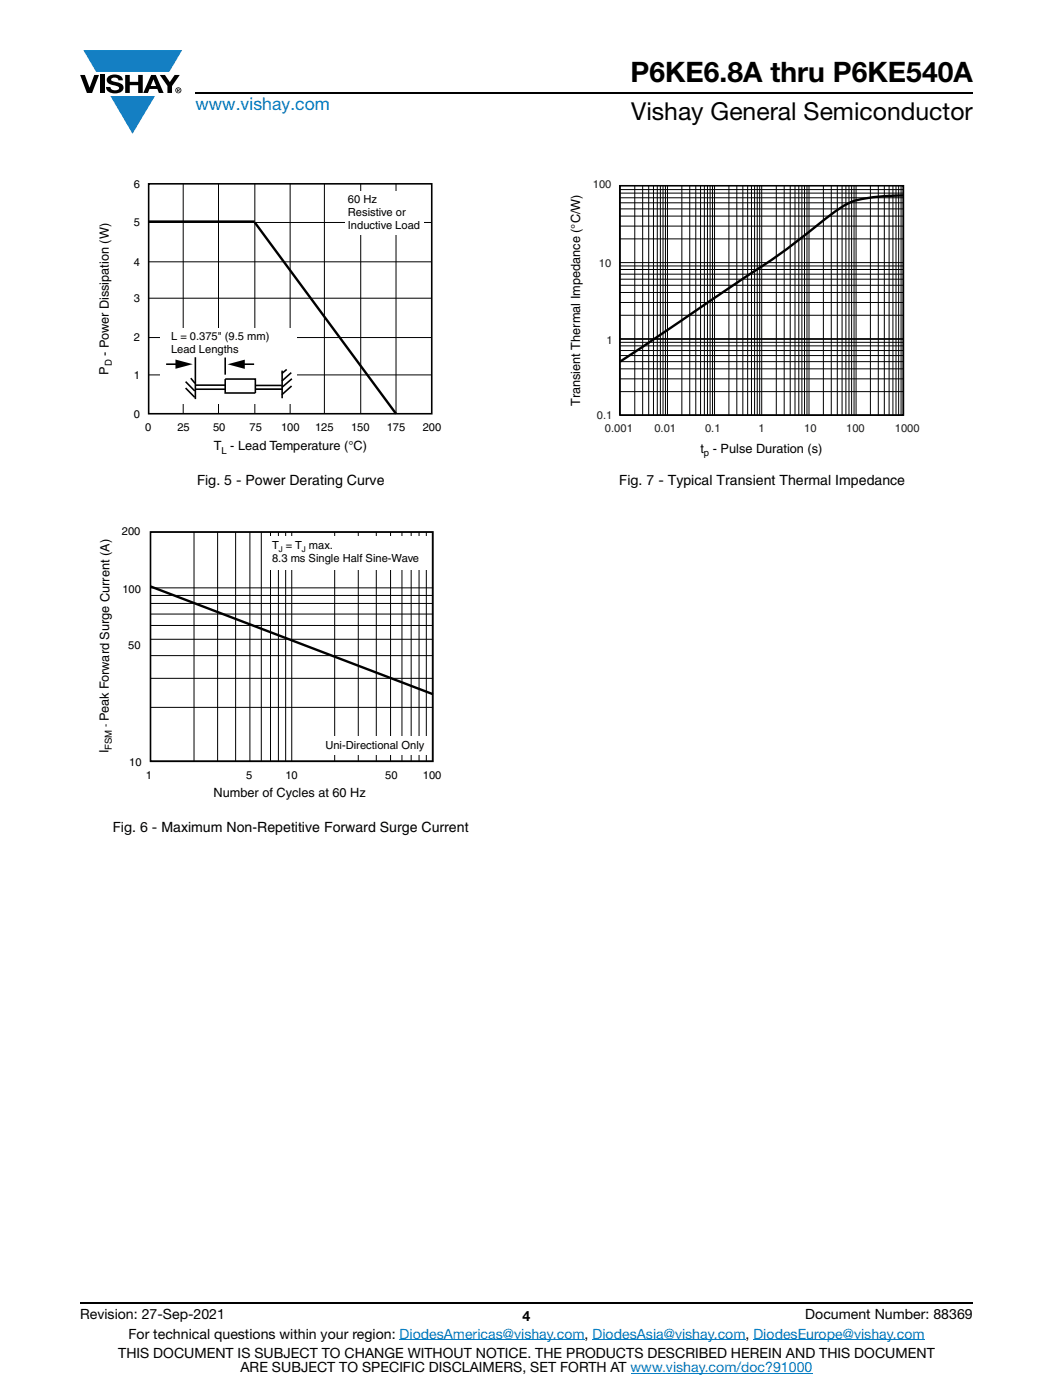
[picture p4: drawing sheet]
<svg xmlns="http://www.w3.org/2000/svg" width="210mm" height="279mm" viewBox="0 0 210 279" stroke-linecap="round" stroke-linejoin="round" font-family="sans-serif">
<g fill="#147fc3">
<path d="M16.6 10h19.7l-2.5 4.3h-1.2h-13.4z"/>
<path d="M22 19.2h8.9l-4.5 7.5z"/>
</g>
<g fill="#000">
<path d="M16 15h.9l1 2.5 .9-2.5h.9l-1.3 3.6h-1.1zM19.9 15h.9v3.6h-.9zM21.6 15.3a2.1 2.1 0 0 1 2.8 .3l.1 .4h-.9a.79 .79 0 0 0-.7-.5 .79 .79 0 0 0-.7 .4l.2 .3 1 .2a1.08 1.08 0 0 1 1.2 1 1.08 1.08 0 0 1-1.1 1.2 1.73 1.73 0 0 1-2.4-1.2h.9a.96 .96 0 0 0 .8 .6 .96 .96 0 0 0 1-.4 1.31 1.31 0 0 0-1.3-.6 1.03 1.03 0 0 1-1-.6 1.03 1.03 0 0 1 .1-1.1zM25 15h.9v1.3h1.7v-1.3h.9v3.6h-.9v-1.6h-1.7v1.6h-.9zM31.9 15h1l1 1.4 .9-1.4h1l-1.5 2.2v1.4h-.9v-1.4z"/>
<path d="M30.6 15.8l.5 1.4h-1zM30.1 15l-1.5 3.6h.9l.3-.8h1.6l.3 .8h.9l-1.5-3.6z"/>
<path d="M35.5 17.8h.2v.2h-.2zM35.3 17.7v.7h.2v-.3l.3 .3-.1-.3 .1-.2v-.2z"/>
<path d="M35.1 18a.46 .46 0 0 1 .9 0 .46 .46 0 0 1-.9 0zM35 18a.6 .6 0 0 0 1.2 0 .6 .6 0 0 0-1.2 0z"/>
</g>
<path d="M39 18.6h155M16 260h178" fill="none" stroke="#000" stroke-width=".36"/>
<path d="M79.7 267.4h36.9M118.2 267.4h30.5M125.8 274h36.2M150.2 267.4h34.2" fill="none" stroke="#067ec4" stroke-width=".2"/>
<path d="M29.6 36.7h56.5v45.9h-56.5z" fill="none" stroke="#000" stroke-width=".32"/>
<path d="M36.5 36.7v45.9M43.6 36.7v45.9M50.8 36.7v45.9M57.9 36.7v45.9M64.7 36.7v45.9M71.9 36.7v45.9M79 36.7v45.9M29.6 44.4h56.5M29.6 52.3h56.5M29.6 59.5h56.5M29.6 67.4h56.5M29.6 74.8h56.5" fill="none" stroke="#000" stroke-width=".2"/>
<path d="M29.6 44.2h21.2M50.8 44.4l28.2 38.2" fill="none" stroke="#000" stroke-width=".48"/>
<path d="M31.9 65.5h27.2v15h-27.2z" fill="#fff"/>
<g fill="none" stroke="#000" stroke-width=".32">
<path d="M33.1 72.7h2.5M37 76.2l1.8 1.8M37 77.4l1.8 1.9M38 75.5l.9 1M38.9 76.9h6M38.9 77.7h6M39 71.3v8.3M44.9 75.6h6v2.8h-6zM44.9 71.4v3.4M48.2 72.7h2.5M50.9 77.7h5.4M50.9 76.9h5.3"/>
<path d="M56.3 74v5.5M57.2 73.7l-1 .8M58.1 74.4l-1.9 1.7M58.1 77l-1.9 1.8M58.2 75.6l-2 1.7"/>
</g>
<path d="M50.9 77.7h5.4" fill="none" stroke="#000" stroke-width=".2"/>
<path d="M35 71.8l3.4 .9-3.4 .9zM45.4 72.7l3.4-.9v1.8z" fill="#000"/>
<path d="M68.9 38.2h15.7v8.7h-15.7z" fill="#fff"/>
<g fill="none" stroke="#000" stroke-width=".2">
<path d="M30 106.2v45.7M30.1 118.8h56.3M30.1 106.2h56.3M30.1 117.3h56.3M38.7 106.2v45.7M43.4 106.2v45.7M47 106.2v45.7M49.8 106.2v45.7M52.1 106.2v45.7M53.9 106.2v45.7M55.5 106.2v45.7M57 106.2v45.7"/>
<path d="M58.2 106.2v45.7M66.7 106.2v45.7M71.4 106.2v45.7M75 106.2v45.7M77.9 106.2v45.7M80.2 106.2v45.7M82 106.2v45.7M83.6 106.2v45.7M85 106.2v45.7M86.2 106.2v45.7M30.1 120.4h56.3M30.1 122.5h56.3"/>
<path d="M30.1 124.8h56.3M30.1 127.6h56.3M30.1 135.4h56.3M30.1 130.8h56.3M30.1 151.9h56.3M30.1 141.2h56.3"/>
</g>
<path d="M30 106.2h56.3v45.7h-56.3z" fill="none" stroke="#000" stroke-width=".32"/>
<path d="M64.1 146.9h21.3v3.7h-21.3z" fill="#fff"/>
<path d="M30 117l56.3 21.5" fill="none" stroke="#000" stroke-width=".48"/>
<path d="M52.5 107h33v6.7h-33z" fill="#fff"/>
<g fill="none" stroke="#000" stroke-width=".2">
<path d="M123.6 37.8h56.6M123.6 38.5h56.6M123.6 39.5h56.6M123.7 37v45.8M126.6 37v45.8M128.2 37v45.8M129.4 37v45.8M130.3 37v45.8M131.1 37v45.8M131.7 37v45.8M132.2 37v45.8M132.7 37v45.8"/>
<path d="M133.1 37v45.8M136 37v45.8M137.5 37v45.8M138.7 37v45.8M139.7 37v45.8M140.5 37v45.8M141.1 37v45.8M141.6 37v45.8M142.1 37v45.8M142.5 37v45.8M145.4 37v45.8M146.9 37v45.8"/>
<path d="M148.1 37v45.8M149.1 37v45.8M149.9 37v45.8M150.5 37v45.8M151 37v45.8M151.5 37v45.8M151.9 37v45.8M154.8 37v45.8M156.4 37v45.8M157.6 37v45.8M158.5 37v45.8M159.3 37v45.8"/>
<path d="M159.9 37v45.8M160.4 37v45.8M160.9 37v45.8M161.3 37v45.8M164.2 37v45.8M165.8 37v45.8M167 37v45.8M167.9 37v45.8M168.7 37v45.8M169.3 37v45.8M169.8 37v45.8M170.3 37v45.8"/>
<path d="M170.7 37v45.8M173.6 37v45.8M175.1 37v45.8M176.3 37v45.8M177.3 37v45.8M178.1 37v45.8M178.7 37v45.8M179.2 37v45.8M179.7 37v45.8M180.1 37v45.8M123.6 53.1h56.6M123.6 53.8h56.6"/>
<path d="M123.6 54.7h56.6M123.6 55.7h56.6M123.6 56.9h56.6M123.6 58.4h56.6M123.6 40.5h56.6M123.6 41.7h56.6M123.6 45.1h56.6M123.6 47.7h56.6M123.6 52.4h56.6M123.6 43.1h56.6M123.6 68.3h56.6M123.6 69h56.6"/>
<path d="M123.6 70h56.6M123.6 71h56.6M123.6 72.2h56.6M123.6 75.6h56.6M123.6 78.2h56.6M123.6 73.6h56.6M123.6 67.7h56.6M123.6 60.4h56.6M123.6 62.9h56.6M123.6 82.9h56.6"/>
</g>
<path d="M123.6 37.1h56.6v45.7h-56.6z" fill="none" stroke="#000" stroke-width=".32"/>
<path d="M180.1 39h-1.1a33.8 33.8 0 0 0-9 1.2 40.1 40.1 0 0 0-8.5 6 244.9 244.9 0 0 1-18.3 12.8l-19.6 13.2" fill="none" stroke="#000" stroke-width=".48"/>
<text font-size="5.6" x="125.8" y="16.4">P6KE6.8A thru P6KE540A</text>
<text font-size="4.9" x="125.9" y="23.9">Vishay General Semiconductor</text>
<text font-size="3.5" fill="#067ec4" x="39" y="22">www.vishay.com</text>
<g font-size="2.8">
<text x="39.3" y="96.8">Fig. 5 - Power Derating Curve</text>
<text x="123.5" y="96.8">Fig. 7 - Typical Transient Thermal Impedance</text>
<text x="22.5" y="166">Fig. 6 - Maximum Non-Repetitive Forward Surge Current</text>
<text x="16" y="263.3">Revision: 27-Sep-2021</text>
<text x="104.2" y="263.6">4</text>
<text x="160.6" y="263.3">Document Number: 88369</text>
<text x="25.6" y="267.1">For technical questions within your region: DiodesAmericas@vishay.com, DiodesAsia@vishay.com, DiodesEurope@vishay.com</text>
<text x="23.6" y="271">THIS DOCUMENT IS SUBJECT TO CHANGE WITHOUT NOTICE. THE PRODUCTS DESCRIBED HEREIN AND THIS DOCUMENT</text>
<text x="48" y="273.8">ARE SUBJECT TO SPECIFIC DISCLAIMERS, SET FORTH AT www.vishay.com/doc?91000</text>
</g>
<g font-size="2.5">
<text x="21.7" y="71" transform="rotate(-90 21.7 71)">- Power Dissipation (W)</text>
<text x="21.7" y="74.8" transform="rotate(-90 21.7 74.8)">P</text>
<text x="115.7" y="81.1" transform="rotate(-90 115.7 81.1)">Transient Thermal Impedance (°C/W)</text>
<text x="42.6" y="89.9">T - Lead Temperature (°C)</text>
<text x="139.7" y="90.3">t - Pulse Duration (s)</text>
<text x="21.7" y="143.9" transform="rotate(-90 21.7 143.9)">Peak Forward Surge Current (A)</text>
<text x="21.7" y="150.4" transform="rotate(-90 21.7 150.4)">I</text>
<text x="42.6" y="159.1">Number of Cycles at 60 Hz</text>
</g>
<g font-size="2.2">
<text x="26.7" y="37.6">6</text>
<text x="69.4" y="40.4">60 Hz</text>
<text x="26.7" y="45.1">5</text>
<text x="69.4" y="43.1">Resistive or</text>
<text x="69.4" y="45.8">Inductive Load</text>
<text x="26.7" y="53.1">4</text>
<text x="26.7" y="60.4">3</text>
<text x="26.7" y="68.1">2</text>
<text x="34.1" y="67.9">L = 0.375&quot; (9.5 mm)</text>
<text x="34.1" y="70.5">Lead Lengths</text>
<text x="26.7" y="75.6">1</text>
<text x="26.7" y="83.4">0</text>
<text x="28.9" y="85.9">0</text>
<text x="35.4" y="85.9">25</text>
<text x="42.5" y="85.9">50</text>
<text x="49.8" y="85.9">75</text>
<text x="56" y="85.9">100</text>
<text x="62.8" y="85.9">125</text>
<text x="70" y="85.9">150</text>
<text x="77.1" y="85.9">175</text>
<text x="84.3" y="85.9">200</text>
<text x="24.3" y="106.8">200</text>
<text x="54.3" y="109.5">T</text>
<text x="54.3" y="112.2">8.3 ms Single Half Sine-Wave</text>
<text x="57" y="109.5">= T max.</text>
<text x="24.4" y="118.4">100</text>
<text x="25.6" y="129.6">50</text>
<text x="64.9" y="149.5">Uni-Directional Only</text>
<text x="25.8" y="152.9">10</text>
<text x="29.1" y="155.4">1</text>
<text x="49.1" y="155.4">5</text>
<text x="56.9" y="155.4">10</text>
<text x="76.8" y="155.4">50</text>
<text x="84.3" y="155.4">100</text>
</g>
<g font-size="2.2" fill="#231f20">
<text x="118.2" y="37.6">100</text>
<text x="119.4" y="53.3">10</text>
<text x="120.9" y="68.6">1</text>
<text x="119" y="83.6">0.1</text>
<text x="120.6" y="86.2">0.001</text>
<text x="130.5" y="86.2">0.01</text>
<text x="140.6" y="86.2">0.1</text>
<text x="151.2" y="86.2">1</text>
<text x="160.4" y="86.2">10</text>
<text x="168.7" y="86.2">100</text>
<text x="178.4" y="86.2">1000</text>
</g>
<g font-size="1.9">
<text x="22.3" y="73.1" transform="rotate(-90 22.3 73.1)">D</text>
<text x="44.2" y="90.5">L</text>
<text x="140.4" y="90.9">p</text>
<text x="21.7" y="145.1" transform="rotate(-90 21.7 145.1)">-</text>
<text x="22.3" y="149.6" transform="rotate(-90 22.3 149.6)">FSM</text>
</g>
<g font-size="1.6">
<text x="55.6" y="110.1">J</text>
<text x="60.2" y="110.1">J</text>
</g>
</svg>
